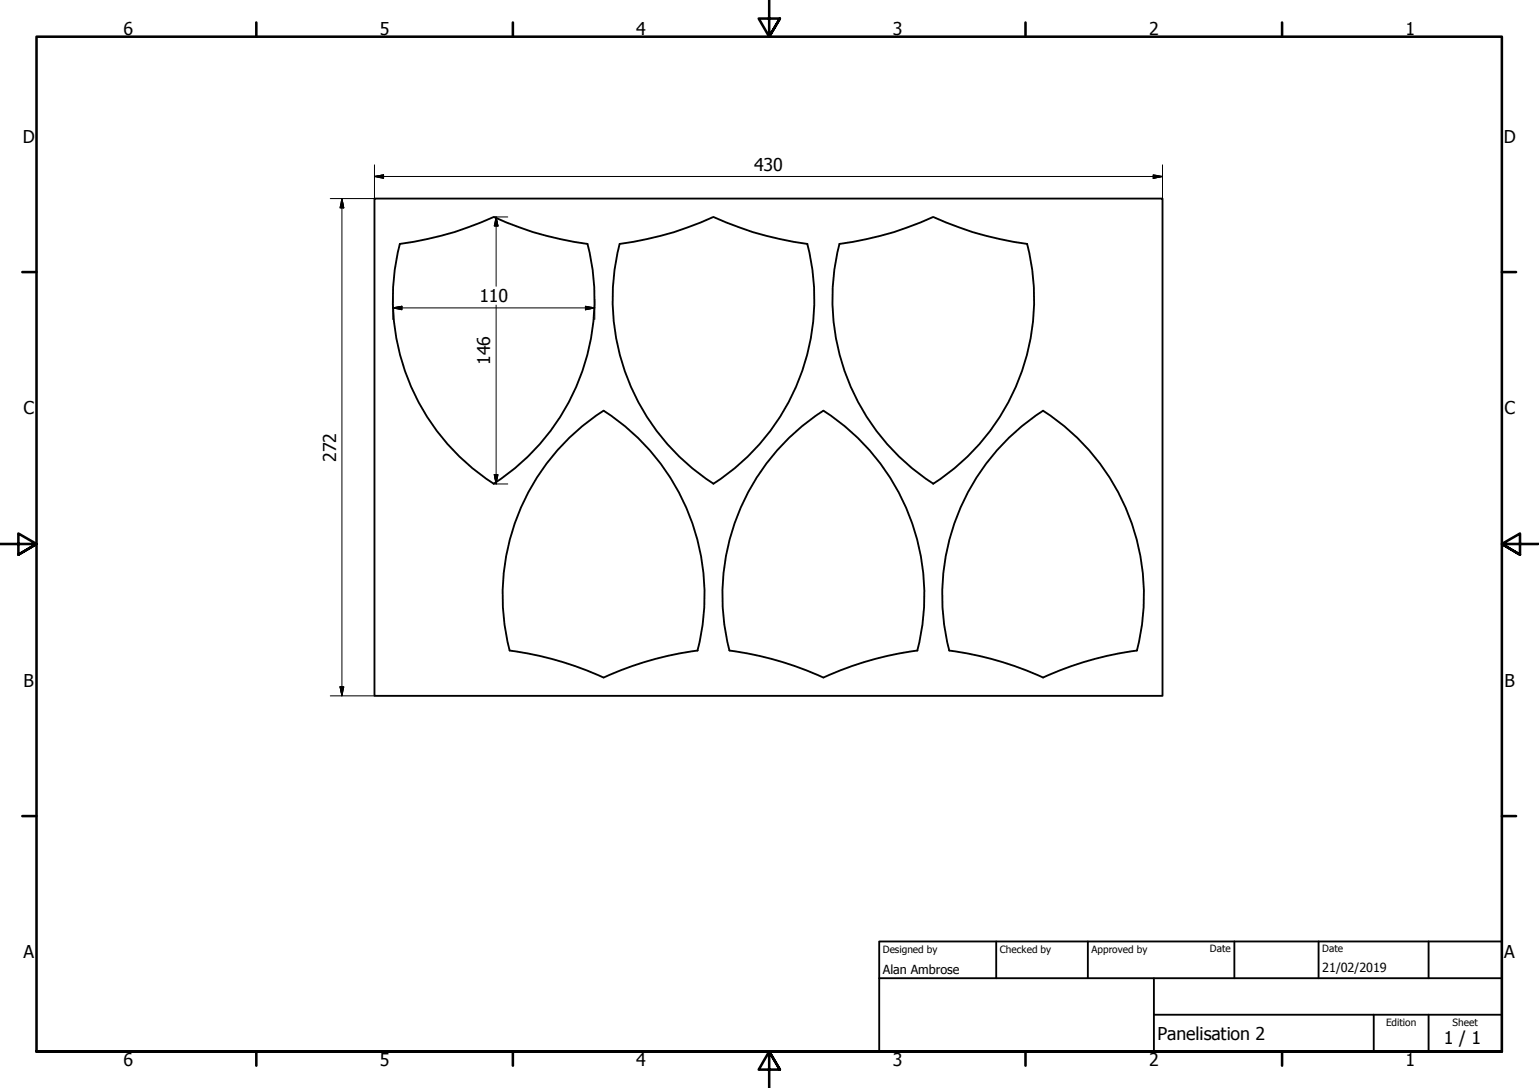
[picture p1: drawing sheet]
<svg xmlns="http://www.w3.org/2000/svg" width="420mm" height="297mm" viewBox="0 0 420 297" stroke-linecap="round" stroke-linejoin="round" font-family="sans-serif">
<!-- layer: Visible (ISO) -->
<g fill="none" stroke="#000" stroke-width=".51">
<path d="M102.2 54.2h215.2v135.8h-215.2zM169.2 66.6a89.7 89.7 0 0 0 25.6-7.4 87.3 87.3 0 0 0 25.6 7.4 60 60 0 0 1-25.6 65.5 60.1 60.1 0 0 1-25.6-65.5zM280.4 66.6a90.8 90.8 0 0 1-25.6-7.4 86 86 0 0 1-25.6 7.4 60 60 0 0 0 25.6 65.5 60 60 0 0 0 25.6-65.5M164.8 112.1a60 60 0 0 0-25.7 65.5M164.8 112.1a60 60 0 0 1 25.6 65.5M224.8 112.1a60 60 0 0 0-25.7 65.5 90 90 0 0 1 25.7 7.4M224.8 112.1a60 60 0 0 1 25.6 65.5M284.8 112.1a60 60 0 0 1 25.6 65.5 89.8 89.8 0 0 0-25.6 7.4M284.8 112.1a60 60 0 0 0-25.7 65.5 90 90 0 0 1 25.7 7.4M134.8 132.1a60 60 0 0 1-25.6-65.5 89.9 89.9 0 0 0 25.6-7.4 86 86 0 0 0 25.6 7.4 60 60 0 0 1-25.6 65.5M139.1 177.6a90 90 0 0 1 25.7 7.4M190.5 177.6a90 90 0 0 0-25.7 7.4"/>
<path d="M250.5 177.6a90 90 0 0 0-25.7 7.4"/>
</g>
<!-- layer: Border (ISO) -->
<g fill="none" stroke="#000" stroke-width=".7">
<path d="M70 6.1v3.9M140 6.1v3.9M210 0v10l-2.9-4.9h5.8l-2.9 4.9 2.9-4.9M280 6.1v3.9M350 6.1v3.9M6.1 74.3h3.9M410 74.3h3.9M0 148.5h10l-5-2.8v5.7l5-2.9-5 2.9M420 148.5h-10l5-2.8v5.7l-5-2.9 5 2.9M6.1 222.8h3.9M410 222.8h3.9M10 287.1v-277.1h400v277.1h-400h400"/>
<path d="M70 287.1v3.8M140 287.1v3.8M212.9 292l-2.9-4.9 2.9 4.9h-5.8l2.9-4.9v9.9M280 287.1v3.8M350 287.1v3.8"/>
</g>
<!-- layer: Title (ISO) -->
<path d="M240 257h170v30.1h-170zM272 257v10.1M297 257v10.1M337 257v10.1M360 257v10.1M390 257v10.1M240 267.1h170M315 277h95M315 267.1v20M375 277v10.1M390 277v10.1" fill="none" stroke="#000" stroke-width=".51"/>
<!-- layer: Dimension (ISO) -->
<g fill="none" stroke="#000" stroke-width=".27">
<path d="M93.3 54.2l.6 2.6h-1.1zM93.3 54.2v135.8M102.2 48.2l2.5-.5v1zM102.2 48.2h215.2M102.2 45v9.2h-12M134.8 59.2h3.8M135.4 59.2l.6 2.5h-1.1zM135.4 59.2v19M314.8 47.7l2.6 .5-2.6 .5zM317.4 45v9.2M107.3 84.1l2.4-.5v1zM107.3 84.1h55.1"/>
<path d="M107.3 81.6v5.6M135.4 83.3v48.8M159.8 83.6l2.6 .5-2.6 .5zM162.4 81.6v5.6M134.8 132.1h3.8M134.9 129.6h1.1l-.6 2.5zM90.2 190h12M92.8 187.5h1.1l-.6 2.5z"/>
</g>
<g fill="#000" stroke="#000" stroke-width=".27">
<path d="M93.3 54.2l.6 2.6zM93.3 54.2l.6 2.6h-1.1zM102.2 48.2l2.5-.5zM102.2 48.2l2.5-.5v1zM314.8 48.7l2.6-.5zM314.8 47.7l2.6 .5-2.6 .5zM135.4 59.2l.6 2.5zM135.4 59.2l.6 2.5h-1.1zM107.3 84.1l2.4-.5zM107.3 84.1l2.4-.5v1zM159.8 84.6l2.6-.5zM159.8 83.6l2.6 .5-2.6 .5z"/>
<path d="M134.9 129.6l.5 2.5zM134.9 129.6h1.1l-.6 2.5zM92.8 187.5l.5 2.5zM92.8 187.5h1.1l-.6 2.5z"/>
</g>
<g font-size="4.8">
<text x="33.7" y="9.6">6</text>
<text x="103.7" y="9.6">5</text>
<text x="173.7" y="9.6">4</text>
<text x="243.7" y="9.6">3</text>
<text x="313.7" y="9.6">2</text>
<text x="383.7" y="9.6">1</text>
<text x="6.2" y="38.9">D</text>
<text x="410.5" y="38.9">D</text>
<text x="205.9" y="46.6">430</text>
<text x="130.9" y="82.5">110</text>
<text x="133.9" y="99.6" transform="rotate(-90 133.9 99.6)">146</text>
<text x="6.4" y="113.1">C</text>
<text x="410.7" y="113.1">C</text>
<text x="91.8" y="126" transform="rotate(-90 91.8 126)">272</text>
<text x="6.4" y="187.4">B</text>
<text x="410.7" y="187.4">B</text>
<text x="6.4" y="261.7">A</text>
<text x="410.7" y="261.7">A</text>
<text x="316" y="283.8">Panelisation 2</text>
<text x="394.2" y="285">1 / 1</text>
<text x="33.7" y="290.9">6</text>
<text x="103.7" y="290.9">5</text>
<text x="173.7" y="290.9">4</text>
<text x="243.7" y="290.9">3</text>
<text x="313.7" y="290.9">2</text>
<text x="383.7" y="290.9">1</text>
</g>
<g font-size="3.4">
<text x="241" y="266">Alan Ambrose</text>
<text x="361" y="265.5">21/02/2019</text>
</g>
<g font-size="2.7">
<text x="241" y="260.1">Designed by</text>
<text x="273" y="260.1">Checked by</text>
<text x="298" y="260.1">Approved by</text>
<text x="330.3" y="260">Date</text>
<text x="361" y="260">Date</text>
<text x="378.4" y="280.1">Edition</text>
<text x="396.6" y="280.1">Sheet</text>
</g>
</svg>
